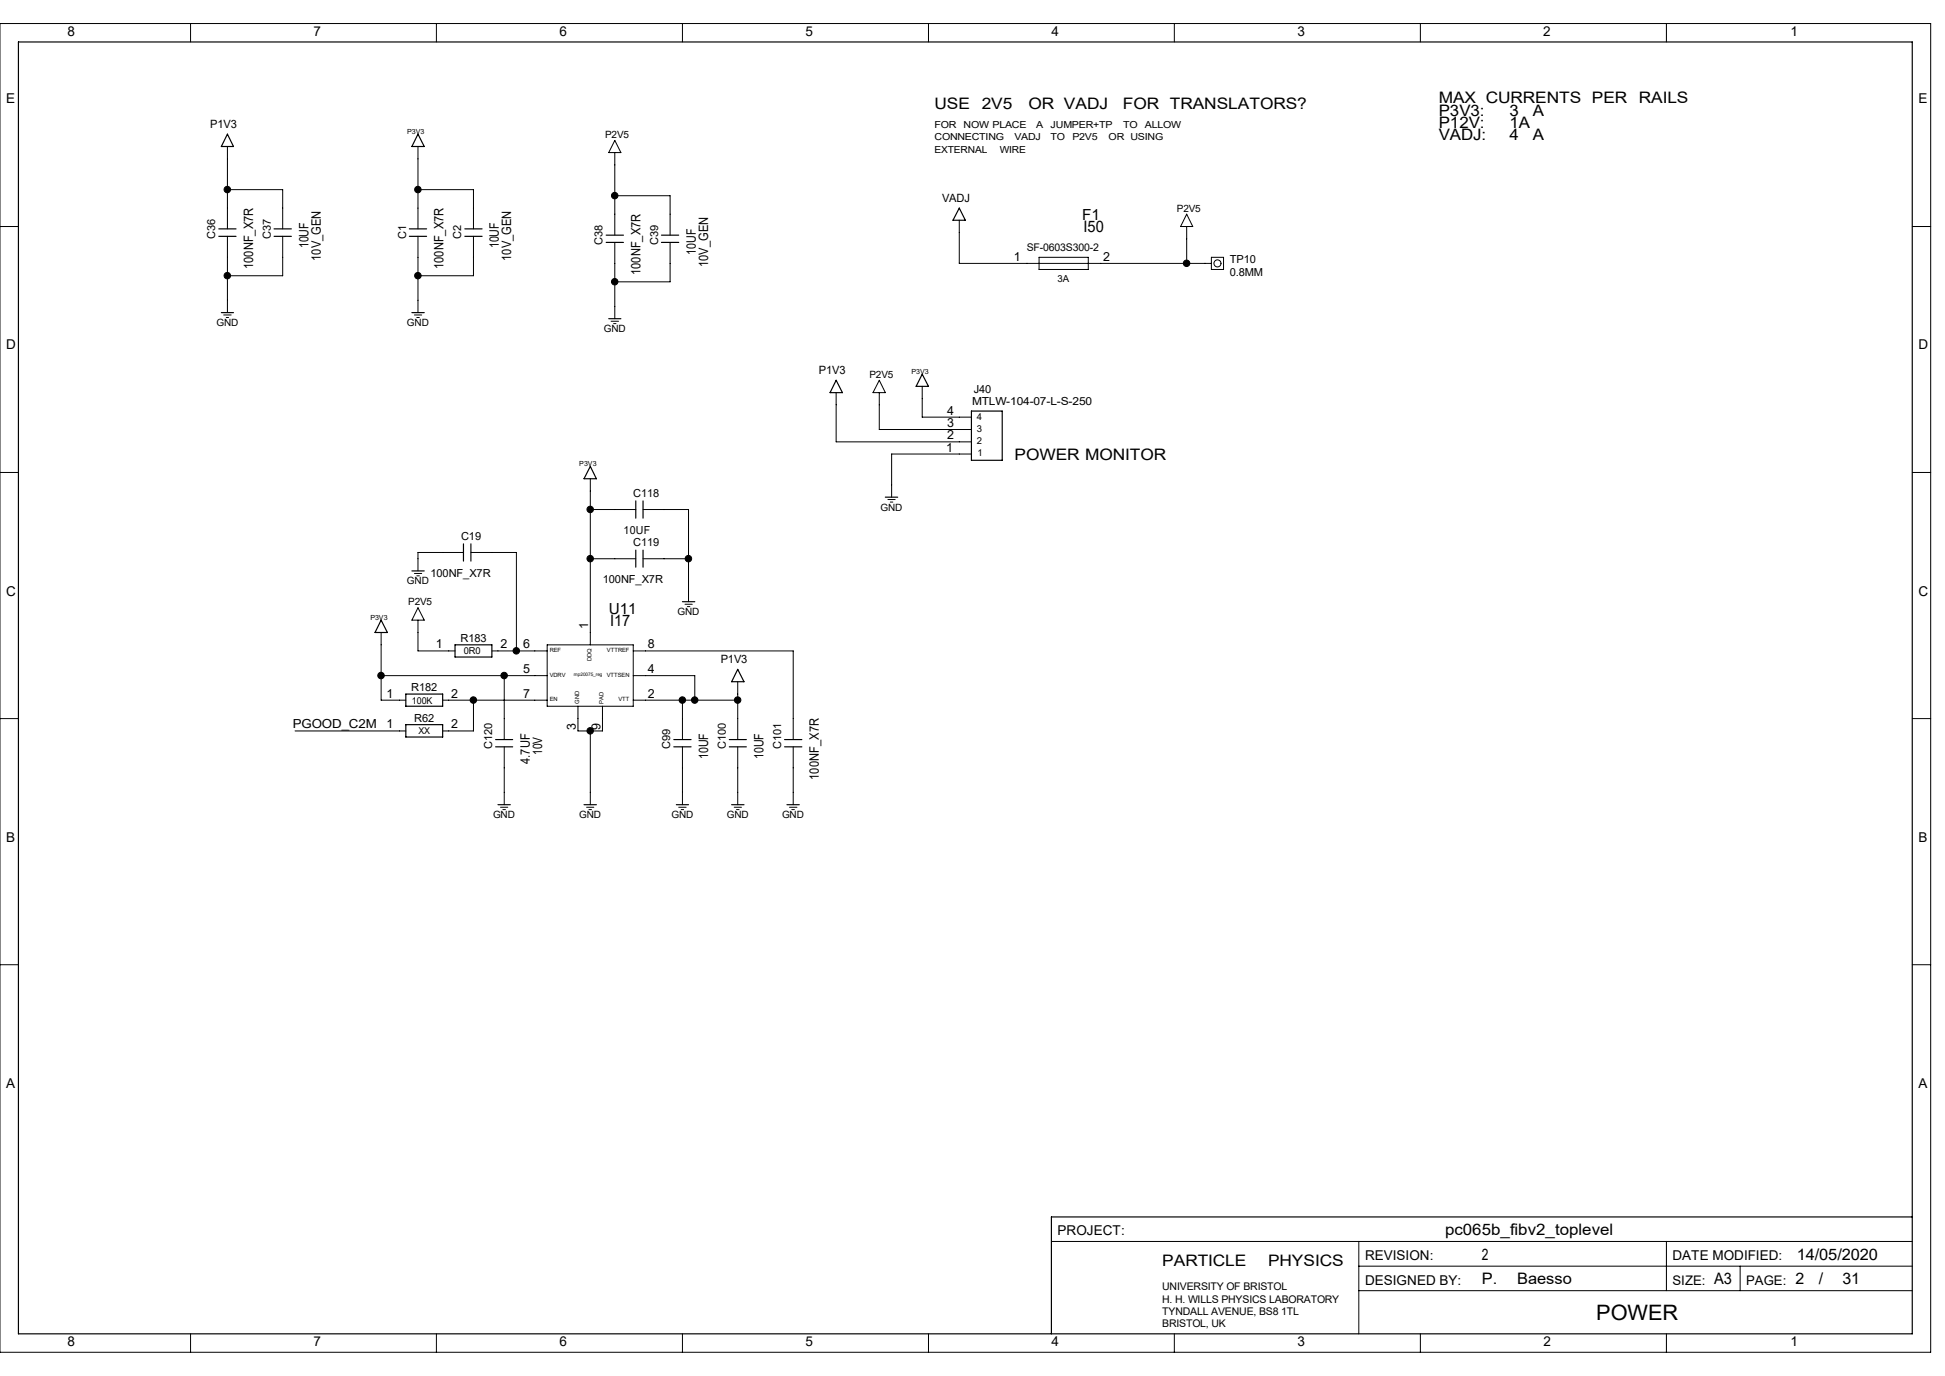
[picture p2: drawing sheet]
<svg xmlns="http://www.w3.org/2000/svg" width="420mm" height="297mm" viewBox="0 0 420 297" stroke-linecap="round" stroke-linejoin="round" font-family="sans-serif">
<g fill="none" stroke="#000" stroke-width=".25">
<path d="M4 9.1h408.9v278.8h-408.9zM49.1 29l1.3 2.6h-2.6zM90.3 29l1.3 2.6h-2.7zM47.2 51h3.8M47.2 49.4h3.8M59.2 51h3.7M59.2 49.4h3.7M88.4 51h3.7M88.4 49.4h3.7M100.4 51h3.7M100.4 49.4h3.7M130.9 52.3h3.7"/>
<path d="M130.9 50.8h3.7M142.8 52.3h3.8M142.8 50.8h3.8M207.1 44.9l1.3 2.6h-2.6zM47.8 67.5h2.6M88.9 67.5h2.7M131.4 68.8h2.7M180.6 82.1l1.3 2.7h-2.7zM199.1 80.8l1.4 2.6h-2.7zM209.8 88.7h6.6v10.7h-6.6zM100.1 117.4v3.7M101.7 117.4v3.7"/>
<path d="M127.5 100.7l1.3 2.6h-2.7zM137.3 108.1v3.7M137.3 118.7v3.7M138.9 108.1v3.7M138.9 118.7v3.7M191.2 107.3h2.6M82.3 133.9l1.4 2.6h-2.7zM88.9 123.2h2.7M98.3 139.2h7.9v2.6h-7.9zM147.4 129.9h2.6M87.6 149.8h8v2.6h-8zM87.6 156.4h8v2.7h-8z"/>
<path d="M107 159.6h3.7M145.5 159.6h3.7M157.5 159.6h3.7M159.3 144.5l1.4 2.7h-2.7zM169.4 159.6h3.7M107 161.2h3.7M107.5 173.7h2.7M126.1 173.7h2.7M145.5 161.2h3.7M146 173.7h2.7M157.5 161.2h3.7M158 173.7h2.7"/>
<path d="M169.4 161.2h3.7M169.9 173.7h2.7M412.9 262.7h-185.9v25.2"/>
</g>
<g fill="none" stroke="#000" stroke-width=".22">
<path d="M0 5.1h416.9v286.8h-416.9zM41.1 5.1v4M94.2 5.1v4M147.4 5.1v4M200.5 5.1v4M253.6 5.1v4M306.7 5.1v4M359.8 5.1v4M49.1 31.6v17.8M90.3 31.6v17.8M132.8 32.9v17.9M132.8 30.3l1.3 2.6h-2.7z"/>
<path d="M0 48.9h4M49.1 51v16.5M49.1 40.9h11.9v8.5M61 51v8.5h-11.9M90.3 51v16.5M90.3 40.9h11.9v8.5M102.2 51v8.5h-11.9M132.8 42.2h11.9v8.6M132.8 52.3v16.5M144.7 52.3v8.5h-11.9M207.1 47.5v9.4h54.5M224.4 55.5h10.6v2.7h-10.6z"/>
<path d="M256.2 46.2l1.4 2.7h-2.7zM256.2 48.9v8M261.6 55.5h2.6v2.7h-2.6zM412.9 48.9h4M48.3 68h1.6M48.9 68.5h.5M89.5 68h1.6M90 68.5h.6M132 69.3h1.6M132.5 69.8h.5M180.6 84.8v10.6h29.2M189.9 84.8v7.9h19.9"/>
<path d="M189.9 82.1l1.3 2.7h-2.7zM199.1 83.4v6.6h10.7M209.8 98h-17.3v9.3M0 102h4M100.1 119.3h-9.8v3.9M101.7 119.3h9.8v21.2M127.5 103.3v35.9M127.5 110h9.8M138.9 110h9.8v19.9M191.7 107.8h1.6M192.2 108.4h.6M412.9 102h4"/>
<path d="M82.3 136.5v14.6h5.3M89.5 123.8h1.6M90 124.3h.6M90.3 133.9v6.6h8M90.3 131.2l1.3 2.7h-2.7zM118.2 139.2h18.5v13.2h-18.5zM127.5 120.6h9.8M138.9 120.6h9.8M147.9 130.4h1.6M148.4 130.9h.6M0 155.1h4M63.7 157.8h23.9"/>
<path d="M82.3 145.8h35.9M95.6 151.1h22.6M102.2 151.1v6.7h-6.6M106.2 140.5h12M108.9 145.8v13.8M124.8 152.4v5.4h5.3v-5.4M127.5 157.8v15.9M136.7 140.5h34.6v19.1M136.7 145.8h13.3v5.3M136.7 151.1h22.6M147.4 151.1v8.5M159.3 147.2v12.4"/>
<path d="M412.9 155.1h4M108.1 174.2h1.5M108.6 174.8h.5M108.9 161.2v12.5M126.7 174.2h1.5M127.2 174.8h.5M146.6 174.2h1.6M147.1 174.8h.5M147.4 161.2v12.5M158.5 174.2h1.6M159 174.8h.6M159.3 161.2v12.5"/>
<path d="M170.5 174.2h1.6M171 174.8h.5M171.3 161.2v12.5M0 208.2h4M412.9 208.2h4M227 268h185.9M293.4 273.3h119.5M293.4 268v19.9M293.4 278.6h119.5M359.8 268v10.6M375.8 273.3v5.3M41.1 287.9v4"/>
<path d="M94.2 287.9v4M147.4 287.9v4M200.5 287.9v4M253.6 287.9v4M306.7 287.9v4M359.8 287.9v4"/>
<circle cx="262.9" cy="56.9" r=".76"/>
</g>
<g fill="#000" stroke="#000" stroke-width=".22">
<circle cx="49.1" cy="59.5" r=".7"/>
<circle cx="49.1" cy="40.9" r=".7"/>
<circle cx="90.2" cy="40.9" r=".7"/>
<circle cx="90.2" cy="59.5" r=".7"/>
<circle cx="132.7" cy="42.2" r=".7"/>
<circle cx="256.2" cy="56.8" r=".7"/>
<circle cx="132.7" cy="60.8" r=".7"/>
<circle cx="127.4" cy="110" r=".7"/>
<circle cx="127.4" cy="120.6" r=".7"/>
<circle cx="148.7" cy="120.6" r=".7"/>
<circle cx="82.3" cy="145.8" r=".7"/>
<circle cx="102.2" cy="151.1" r=".7"/>
<circle cx="108.9" cy="145.8" r=".7"/>
<circle cx="111.5" cy="140.5" r=".7"/>
<circle cx="127.4" cy="157.8" r=".7"/>
<circle cx="147.3" cy="151.1" r=".7"/>
<circle cx="150" cy="151.1" r=".7"/>
<circle cx="159.3" cy="151.1" r=".7"/>
</g>
<text font-size="4.6" x="344.7" y="284.9">POWER</text>
<g font-size="3.4">
<text x="201.8" y="23.6">USE</text>
<text x="212" y="23.6">2V5</text>
<text x="222.1" y="23.6">OR VADJ</text>
<text x="242.5" y="23.6">FOR TRANSLATORS?</text>
<text x="310.7" y="22.3">MAX CURRENTS PER</text>
<text x="353.9" y="22.3">RAILS</text>
<text x="310.7" y="27.6">P12V:</text>
<text x="310.7" y="24.9">P3V3:</text>
<text x="325.9" y="27.6">1A</text>
<text x="325.9" y="24.9">3</text>
<text x="331" y="24.9">A</text>
<text x="310.7" y="30.3">VADJ:</text>
<text x="325.9" y="30.3">4</text>
<text x="331" y="30.3">A</text>
<text x="234" y="50.2">I50</text>
<text x="219.1" y="99.3">POWER MONITOR</text>
<text x="131.7" y="135.2">I17</text>
<text x="312" y="266.6">pc065b_fibv2_toplevel</text>
<text x="251" y="273.3">PARTICLE</text>
<text x="273.8" y="273.3">PHYSICS</text>
<text x="320" y="271.9">2</text>
<text x="388" y="271.9">14/05/2020</text>
<text x="320" y="277.2">P.</text>
<text x="327.6" y="277.2">Baesso</text>
<text x="370.1" y="277.2">A3</text>
<text x="387.7" y="277.2">2</text>
<text x="392.8" y="277.2">/</text>
<text x="397.8" y="277.2">31</text>
</g>
<g font-size="3.3">
<text x="233.7" y="47.5">F1</text>
<text x="131.4" y="132.5">U11</text>
</g>
<g font-size="2.9">
<text x="14.6" y="7.7">8</text>
<text x="67.7" y="7.7">7</text>
<text x="120.8" y="7.7">6</text>
<text x="173.9" y="7.7">5</text>
<text x="227" y="7.7">4</text>
<text x="280.2" y="7.7">3</text>
<text x="333.2" y="7.7">2</text>
<text x="386.6" y="7.7">1</text>
<text x="1.3" y="22.3">E</text>
<text x="414.3" y="22.3">E</text>
<text x="1.3" y="75.4">D</text>
<text x="414.3" y="75.4">D</text>
<text x="1.3" y="128.6">C</text>
<text x="414.3" y="128.6">C</text>
<text x="1.3" y="181.7">B</text>
<text x="414.3" y="181.7">B</text>
<text x="1.3" y="234.8">A</text>
<text x="414.3" y="234.8">A</text>
<text x="228.3" y="266.7">PROJECT:</text>
<text x="294.8" y="271.9">REVISION:</text>
<text x="361.1" y="271.9">DATE MODIFIED:</text>
<text x="294.8" y="277.3">DESIGNED BY:</text>
<text x="14.6" y="290.5">8</text>
<text x="67.7" y="290.5">7</text>
<text x="120.8" y="290.5">6</text>
<text x="173.9" y="290.5">5</text>
<text x="227" y="290.5">4</text>
<text x="280.2" y="290.5">3</text>
<text x="333.3" y="290.5">2</text>
<text x="386.6" y="290.5">1</text>
</g>
<g font-size="2.8">
<text x="66.6" y="53.6" transform="rotate(-90 66.6 53.6)">10UF</text>
<text x="107.7" y="53.6" transform="rotate(-90 107.7 53.6)">10UF</text>
<text x="54.7" y="58.1" transform="rotate(-90 54.7 58.1)">100NF_X7R</text>
<text x="69.3" y="56.3" transform="rotate(-90 69.3 56.3)">10V_GEN</text>
<text x="95.8" y="58.1" transform="rotate(-90 95.8 58.1)">100NF_X7R</text>
<text x="110.4" y="56.3" transform="rotate(-90 110.4 56.3)">10V_GEN</text>
<text x="138.3" y="59.4" transform="rotate(-90 138.3 59.4)">100NF_X7R</text>
<text x="150.2" y="54.9" transform="rotate(-90 150.2 54.9)">10UF</text>
<text x="152.9" y="57.7" transform="rotate(-90 152.9 57.7)">10V_GEN</text>
<text x="114.4" y="164.9" transform="rotate(-90 114.4 164.9)">4.7UF</text>
<text x="117.1" y="162.9" transform="rotate(-90 117.1 162.9)">10V</text>
<text x="152.9" y="163.8" transform="rotate(-90 152.9 163.8)">10UF</text>
<text x="164.8" y="163.8" transform="rotate(-90 164.8 163.8)">10UF</text>
<text x="176.8" y="168.3" transform="rotate(-90 176.8 168.3)">100NF_X7R</text>
<text x="361.1" y="277.3">SIZE:</text>
<text x="377.1" y="277.3">PAGE:</text>
</g>
<g font-size="2.7">
<text x="218.9" y="56.3">1</text>
<text x="238.2" y="56.3">2</text>
<text x="204.6" y="89.5">4</text>
<text x="204.6" y="92.2">3</text>
<text x="204.6" y="94.8">2</text>
<text x="204.3" y="97.5">1</text>
<text x="127" y="135.8" transform="rotate(-90 127 135.8)">1</text>
<text x="94.1" y="140">1</text>
<text x="108.1" y="140">2</text>
<text x="112.9" y="140">6</text>
<text x="139.9" y="140">8</text>
<text x="112.9" y="145.3">5</text>
<text x="139.9" y="145.3">4</text>
<text x="83.5" y="150.6">1</text>
<text x="97.4" y="150.6">2</text>
<text x="112.9" y="150.6">7</text>
<text x="139.9" y="150.6">2</text>
<text x="63.2" y="157.2">PGOOD_C2M</text>
<text x="83.5" y="157.2">1</text>
<text x="97.4" y="157.2">2</text>
<text x="124.3" y="157.7" transform="rotate(-90 124.3 157.7)">3</text>
<text x="129.7" y="157.7" transform="rotate(-90 129.7 157.7)">9</text>
</g>
<g font-size="2.5">
<text x="45.4" y="27.6">P1V3</text>
<text x="203.4" y="43.6">VADJ</text>
<text x="176.8" y="80.8">P1V3</text>
<text x="155.6" y="143.2">P1V3</text>
</g>
<g font-size="2.4">
<text x="46.5" y="51.6" transform="rotate(-90 46.5 51.6)">C36</text>
<text x="58.5" y="51.6" transform="rotate(-90 58.5 51.6)">C37</text>
<text x="87.7" y="51.6" transform="rotate(-90 87.7 51.6)">C1</text>
<text x="99.6" y="51.6" transform="rotate(-90 99.6 51.6)">C2</text>
<text x="130.1" y="52.9" transform="rotate(-90 130.1 52.9)">C38</text>
<text x="142.1" y="52.9" transform="rotate(-90 142.1 52.9)">C39</text>
<text x="265.6" y="56.9">TP10</text>
<text x="265.6" y="59.5">0.8MM</text>
<text x="209.9" y="87.4">MTLW-104-07-L-S-250</text>
<text x="210.3" y="84.8">J40</text>
<text x="136.7" y="107.3">C118</text>
<text x="99.6" y="116.6">C19</text>
<text x="134.7" y="115.3">10UF</text>
<text x="136.7" y="117.9">C119</text>
<text x="93" y="124.6">100NF_X7R</text>
<text x="130.2" y="125.9">100NF_X7R</text>
<text x="99.4" y="138.6">R183</text>
<text x="88.8" y="149.2">R182</text>
<text x="89.5" y="155.8">R62</text>
<text x="106.3" y="161.8" transform="rotate(-90 106.3 161.8)">C120</text>
<text x="144.7" y="161.8" transform="rotate(-90 144.7 161.8)">C99</text>
<text x="156.7" y="161.8" transform="rotate(-90 156.7 161.8)">C100</text>
<text x="168.7" y="161.8" transform="rotate(-90 168.7 161.8)">C101</text>
</g>
<g font-size="2.3">
<text x="221.7" y="54.1">SF-0603S300-2</text>
<text x="251" y="278.6">UNIVERSITY OF BRISTOL</text>
<text x="251" y="281.2">H. H. WILLS PHYSICS LABORATORY</text>
<text x="251" y="283.9">TYNDALL AVENUE, BS8 1TL</text>
<text x="251" y="286.5">BRISTOL, UK</text>
</g>
<g font-size="2.2">
<text x="130.6" y="29.8">P2V5</text>
<text x="254.1" y="45.7">P2V5</text>
<text x="46.7" y="70.4">GND</text>
<text x="87.9" y="70.4">GND</text>
<text x="130.4" y="71.7">GND</text>
<text x="187.7" y="81.5">P2V5</text>
<text x="190.1" y="110.2">GND</text>
<text x="87.9" y="126.2">GND</text>
<text x="88.1" y="130.7">P2V5</text>
<text x="146.3" y="132.8">GND</text>
<text x="106.5" y="176.6">GND</text>
<text x="125.1" y="176.6">GND</text>
<text x="145" y="176.6">GND</text>
<text x="156.9" y="176.6">GND</text>
<text x="168.9" y="176.6">GND</text>
</g>
<g font-size="2.1">
<text x="201.8" y="27.6">FOR</text>
<text x="208.1" y="27.6">NOW PLACE</text>
<text x="223.7" y="27.6">A</text>
<text x="226.9" y="27.6">JUMPER+TP</text>
<text x="242.5" y="27.6">TO</text>
<text x="247.2" y="27.6">ALLOW</text>
<text x="201.8" y="32.9">EXTERNAL</text>
<text x="201.8" y="30.3">CONNECTING</text>
<text x="215.9" y="32.9">WIRE</text>
<text x="219" y="30.3">VADJ</text>
<text x="226.9" y="30.3">TO</text>
<text x="231.6" y="30.3">P2V5</text>
<text x="239.4" y="30.3">OR USING</text>
<text x="228.3" y="60.8">3A</text>
</g>
<g font-size="2">
<text x="210.9" y="93.2">3</text>
<text x="210.9" y="95.8">2</text>
<text x="210.9" y="90.6">4</text>
<text x="211.1" y="98.5">1</text>
<text x="100.2" y="141.3">0R0</text>
<text x="88.9" y="151.9">100K</text>
<text x="90.3" y="158.5">XX</text>
</g>
<g font-size="1.5">
<text x="87.9" y="28.9">P3V3</text>
<text x="196.8" y="80.7">P3V3</text>
<text x="125.1" y="100.6">P3V3</text>
<text x="80" y="133.8">P3V3</text>
</g>
<g font-size="1.3">
<text x="118.7" y="140.8">REF</text>
<text x="127.7" y="142.7" transform="rotate(-90 127.7 142.7)">DDQ</text>
<text x="131.1" y="140.8">VTTREF</text>
<text x="118.7" y="146.1">VDRV</text>
<text x="131" y="146.1">VTTSEN</text>
<text x="118.7" y="151.3">EN</text>
<text x="125.1" y="151.9" transform="rotate(-90 125.1 151.9)">GND</text>
<text x="130.3" y="151.9" transform="rotate(-90 130.3 151.9)">PAD</text>
<text x="133.5" y="151.3">VTT</text>
</g>
<text font-size="1" x="123.9" y="146">mp20075_reg</text>
</svg>
